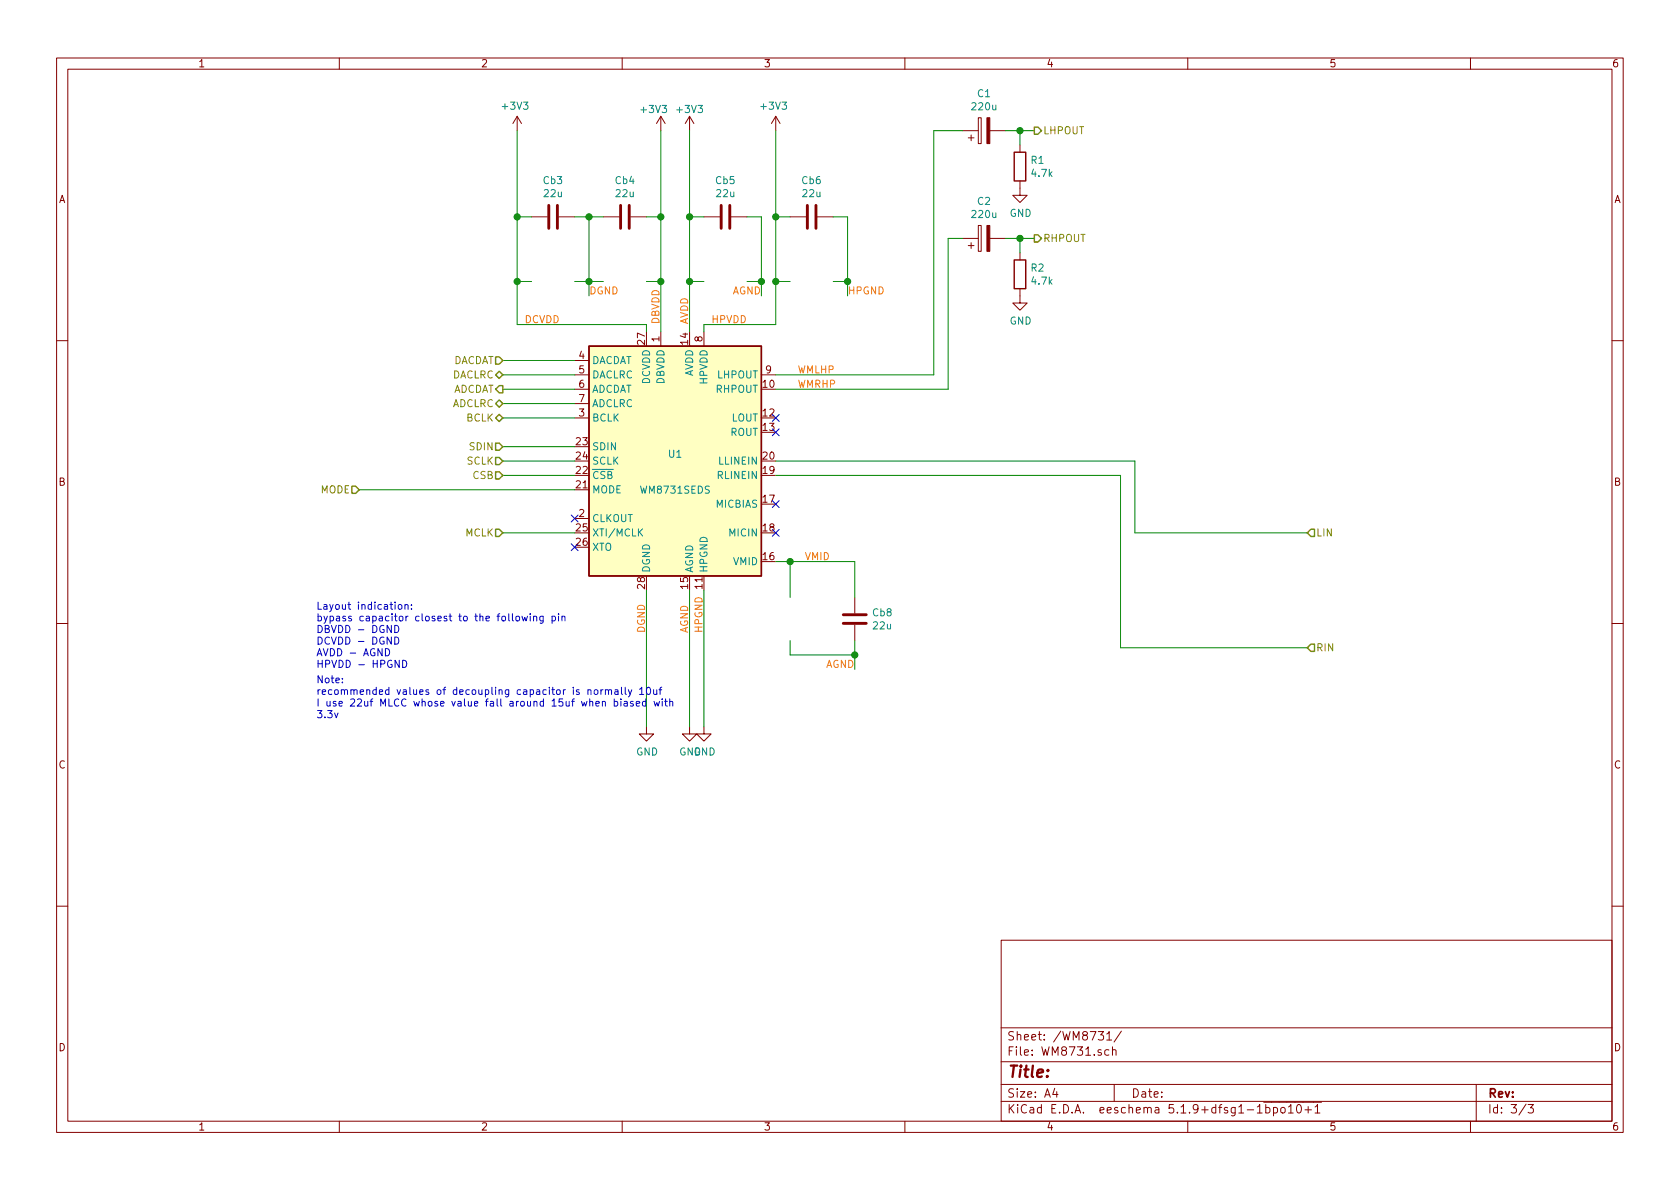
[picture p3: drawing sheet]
EESchema Schematic File Version 4
EELAYER 30 0
EELAYER END
$Descr A4 11693 8268
encoding utf-8
Sheet 3 3
Title ""
Date ""
Rev ""
Comp ""
Comment1 ""
Comment2 ""
Comment3 ""
Comment4 ""
$EndDescr
$Comp
L Audio:WM8731SEDS U?
U 1 1
P 4700 3200
AR Path="/607239F0" Ref="U?"  Part="1" 
AR Path="/60717BFB/607239F0" Ref="U1"  Part="1" 
AR Path="/60B6D712/607239F0" Ref="U1"  Part="1" 
F 0 "U1" H 4700 3250 50  0000 C CNN
F 1 "WM8731SEDS" H 4700 3000 50  0000 C CNN
F 2 "Package_SO:SSOP-28_5.3x10.2mm_P0.65mm" H 4700 1900 50  0001 C CNN
F 3 "https://statics.cirrus.com/pubs/proDatasheet/WM8731_v4.9.pdf" H 4700 3200 50  0001 C CNN
F 4 "C323837" H 4700 3200 50  0001 C CNN "LCSC Part"
	1    4700 3200
	1    0    0    -1  
$EndComp
Wire Wire Line
	4100 1950 4000 1950
Wire Wire Line
	4100 1500 4000 1500
Connection ~ 4100 1950
Wire Wire Line
	4100 1950 4100 1500
Wire Wire Line
	3600 1500 3700 1500
Wire Wire Line
	3600 1500 3600 1950
Wire Wire Line
	3700 1950 3600 1950
$Comp
L power:+3V3 #PWR0115
U 1 1
P 3600 900
F 0 "#PWR0115" H 3600 750 50  0001 C CNN
F 1 "+3V3" H 3615 1073 50  0000 C CNN
F 2 "" H 3600 900 50  0001 C CNN
F 3 "" H 3600 900 50  0001 C CNN
	1    3600 900 
	-1   0    0    -1  
$EndComp
Connection ~ 3600 1500
Wire Wire Line
	3600 1950 3600 2250
Wire Wire Line
	4500 2250 4500 2300
Connection ~ 3600 1950
Wire Wire Line
	4100 1950 4200 1950
Wire Wire Line
	4100 1500 4200 1500
Wire Wire Line
	4600 2300 4600 1950
Wire Wire Line
	4500 1500 4600 1500
Connection ~ 4600 1500
Wire Wire Line
	4500 1950 4600 1950
Connection ~ 4600 1950
Wire Wire Line
	4600 1950 4600 1500
$Comp
L power:+3V3 #PWR0117
U 1 1
P 4600 900
F 0 "#PWR0117" H 4600 750 50  0001 C CNN
F 1 "+3V3" H 4550 1050 50  0000 C CNN
F 2 "" H 4600 900 50  0001 C CNN
F 3 "" H 4600 900 50  0001 C CNN
	1    4600 900 
	1    0    0    -1  
$EndComp
Wire Wire Line
	5500 4550 5500 4450
Wire Wire Line
	5950 4550 5950 4450
Wire Wire Line
	5500 4550 5950 4550
Wire Wire Line
	5400 1500 5500 1500
Wire Wire Line
	5400 1500 5400 1950
Wire Wire Line
	5500 1950 5400 1950
$Comp
L power:+3V3 #PWR0119
U 1 1
P 5400 900
F 0 "#PWR0119" H 5400 750 50  0001 C CNN
F 1 "+3V3" H 5415 1073 50  0000 C CNN
F 2 "" H 5400 900 50  0001 C CNN
F 3 "" H 5400 900 50  0001 C CNN
	1    5400 900 
	-1   0    0    -1  
$EndComp
Connection ~ 5400 1500
Wire Wire Line
	5400 1950 5400 2250
Connection ~ 5400 1950
Wire Wire Line
	5300 1950 5200 1950
Wire Wire Line
	5300 1500 5200 1500
Connection ~ 5300 1950
Wire Wire Line
	5300 1950 5300 1500
Wire Wire Line
	4800 2300 4800 1950
Wire Wire Line
	4900 1500 4800 1500
Connection ~ 4800 1500
Wire Wire Line
	4900 1950 4800 1950
Connection ~ 4800 1950
Wire Wire Line
	4800 1950 4800 1500
$Comp
L power:+3V3 #PWR0121
U 1 1
P 4800 900
F 0 "#PWR0121" H 4800 750 50  0001 C CNN
F 1 "+3V3" H 4800 1050 50  0000 C CNN
F 2 "" H 4800 900 50  0001 C CNN
F 3 "" H 4800 900 50  0001 C CNN
	1    4800 900 
	-1   0    0    -1  
$EndComp
Wire Wire Line
	5400 2250 4900 2250
Wire Wire Line
	4900 2250 4900 2300
Connection ~ 4100 1500
Wire Wire Line
	3600 2250 4500 2250
$Comp
L power:GND #PWR0122
U 1 1
P 4500 5050
F 0 "#PWR0122" H 4500 4800 50  0001 C CNN
F 1 "GND" H 4505 4877 50  0000 C CNN
F 2 "" H 4500 5050 50  0001 C CNN
F 3 "" H 4500 5050 50  0001 C CNN
	1    4500 5050
	1    0    0    -1  
$EndComp
$Comp
L power:GND #PWR0123
U 1 1
P 4800 5050
F 0 "#PWR0123" H 4800 4800 50  0001 C CNN
F 1 "GND" H 4805 4877 50  0000 C CNN
F 2 "" H 4800 5050 50  0001 C CNN
F 3 "" H 4800 5050 50  0001 C CNN
	1    4800 5050
	1    0    0    -1  
$EndComp
$Comp
L power:GND #PWR0124
U 1 1
P 4900 5050
F 0 "#PWR0124" H 4900 4800 50  0001 C CNN
F 1 "GND" H 4905 4877 50  0000 C CNN
F 2 "" H 4900 5050 50  0001 C CNN
F 3 "" H 4900 5050 50  0001 C CNN
	1    4900 5050
	1    0    0    -1  
$EndComp
Text HLabel 9100 3700 2    50   Input ~ 0
LIN
Text HLabel 9100 4500 2    50   Input ~ 0
RIN
Wire Wire Line
	7900 3700 7900 3200
Wire Wire Line
	7900 3200 5400 3200
Wire Wire Line
	7800 4500 7800 3300
Wire Wire Line
	7800 3300 5400 3300
$Comp
L Device:CP C1
U 1 1
P 6850 900
F 0 "C1" V 7105 900 50  0000 C CNN
F 1 "220u" V 7014 900 50  0000 C CNN
F 2 "Capacitor_SMD:CP_Elec_6.3x7.7" H 6888 750 50  0001 C CNN
F 3 "~" H 6850 900 50  0001 C CNN
F 4 "C127968" H 6850 900 50  0001 C CNN "LCSC Part"
	1    6850 900 
	0    -1   -1   0   
$EndComp
$Comp
L Device:R R1
U 1 1
P 7100 1150
F 0 "R1" H 7170 1196 50  0000 L CNN
F 1 "4.7k" H 7170 1105 50  0000 L CNN
F 2 "Resistor_SMD:R_0603_1608Metric_Pad0.98x0.95mm_HandSolder" V 7030 1150 50  0001 C CNN
F 3 "~" H 7100 1150 50  0001 C CNN
F 4 "C23162" H 7100 1150 50  0001 C CNN "LCSC Part"
	1    7100 1150
	1    0    0    -1  
$EndComp
$Comp
L power:GND #PWR0125
U 1 1
P 7100 1300
F 0 "#PWR0125" H 7100 1050 50  0001 C CNN
F 1 "GND" H 7105 1127 50  0000 C CNN
F 2 "" H 7100 1300 50  0001 C CNN
F 3 "" H 7100 1300 50  0001 C CNN
	1    7100 1300
	1    0    0    -1  
$EndComp
Wire Wire Line
	7000 900  7100 900 
Wire Wire Line
	7100 1000 7100 900 
Connection ~ 7100 900 
Wire Wire Line
	7100 900  7200 900 
$Comp
L Device:CP C2
U 1 1
P 6850 1650
F 0 "C2" V 7105 1650 50  0000 C CNN
F 1 "220u" V 7014 1650 50  0000 C CNN
F 2 "Capacitor_SMD:CP_Elec_6.3x7.7" H 6888 1500 50  0001 C CNN
F 3 "~" H 6850 1650 50  0001 C CNN
F 4 "C127968" H 6850 1650 50  0001 C CNN "LCSC Part"
	1    6850 1650
	0    -1   -1   0   
$EndComp
$Comp
L Device:R R2
U 1 1
P 7100 1900
F 0 "R2" H 7170 1946 50  0000 L CNN
F 1 "4.7k" H 7170 1855 50  0000 L CNN
F 2 "Resistor_SMD:R_0603_1608Metric_Pad0.98x0.95mm_HandSolder" V 7030 1900 50  0001 C CNN
F 3 "~" H 7100 1900 50  0001 C CNN
F 4 "C23162" H 7100 1900 50  0001 C CNN "LCSC Part"
	1    7100 1900
	1    0    0    -1  
$EndComp
$Comp
L power:GND #PWR0126
U 1 1
P 7100 2050
F 0 "#PWR0126" H 7100 1800 50  0001 C CNN
F 1 "GND" H 7105 1877 50  0000 C CNN
F 2 "" H 7100 2050 50  0001 C CNN
F 3 "" H 7100 2050 50  0001 C CNN
	1    7100 2050
	1    0    0    -1  
$EndComp
Text HLabel 7200 1650 2    50   Output ~ 0
RHPOUT
Wire Wire Line
	7000 1650 7100 1650
Wire Wire Line
	7100 1750 7100 1650
Connection ~ 7100 1650
Wire Wire Line
	7100 1650 7200 1650
Wire Wire Line
	6700 900  6500 900 
Wire Wire Line
	6500 900  6500 2600
Wire Wire Line
	6500 2600 5400 2600
Wire Wire Line
	6700 1650 6600 1650
Wire Wire Line
	6600 1650 6600 2700
Wire Wire Line
	6600 2700 5400 2700
Wire Wire Line
	5400 3900 5500 3900
Wire Wire Line
	5950 3900 5950 4150
Wire Wire Line
	5500 3900 5500 4150
Connection ~ 5500 3900
Wire Wire Line
	5500 3900 5950 3900
Connection ~ 5950 4550
Text HLabel 3500 2500 0    50   Input ~ 0
DACDAT
Text HLabel 3500 2600 0    50   BiDi ~ 0
DACLRC
Text HLabel 3500 2700 0    50   Output ~ 0
ADCDAT
Text HLabel 3500 2800 0    50   BiDi ~ 0
ADCLRC
Text HLabel 3500 2900 0    50   BiDi ~ 0
BCLK
Wire Wire Line
	3500 2500 4000 2500
Wire Wire Line
	4000 2600 3500 2600
Wire Wire Line
	3500 2700 4000 2700
Wire Wire Line
	4000 2800 3500 2800
Wire Wire Line
	3500 2900 4000 2900
Text HLabel 3500 3100 0    50   Input ~ 0
SDIN
Text HLabel 3500 3200 0    50   Input ~ 0
SCLK
Text HLabel 3500 3300 0    50   Input ~ 0
CSB
Wire Wire Line
	3500 3100 4000 3100
Wire Wire Line
	4000 3200 3500 3200
Wire Wire Line
	4000 3300 3500 3300
Text HLabel 2500 3400 0    50   Input ~ 0
MODE
NoConn ~ 5400 3500
NoConn ~ 5400 3700
Text Notes 2200 4650 0    50   ~ 0
Layout indication:\nbypass capacitor closest to the following pin\nDBVDD - DGND\nDCVDD - DGND\nAVDD - AGND\nHPVDD - HPGND
$Comp
L Device:C Cb3
U 1 1
P 3850 1500
F 0 "Cb3" V 3595 1500 50  0000 C CNN
F 1 "22u" V 3686 1500 50  0000 C CNN
F 2 "Capacitor_SMD:C_0805_2012Metric_Pad1.18x1.45mm_HandSolder" H 3888 1350 50  0001 C CNN
F 3 "~" H 3850 1500 50  0001 C CNN
F 4 "C45783" H 3850 1500 50  0001 C CNN "LCSC Part"
	1    3850 1500
	0    -1   1    0   
$EndComp
$Comp
L Device:C Cb4
U 1 1
P 4350 1500
F 0 "Cb4" V 4095 1500 50  0000 C CNN
F 1 "22u" V 4186 1500 50  0000 C CNN
F 2 "Capacitor_SMD:C_0805_2012Metric_Pad1.18x1.45mm_HandSolder" H 4388 1350 50  0001 C CNN
F 3 "~" H 4350 1500 50  0001 C CNN
F 4 "C45783" H 4350 1500 50  0001 C CNN "LCSC Part"
	1    4350 1500
	0    1    1    0   
$EndComp
$Comp
L Device:C Cb5
U 1 1
P 5050 1500
F 0 "Cb5" V 4795 1500 50  0000 C CNN
F 1 "22u" V 4886 1500 50  0000 C CNN
F 2 "Capacitor_SMD:C_0805_2012Metric_Pad1.18x1.45mm_HandSolder" H 5088 1350 50  0001 C CNN
F 3 "~" H 5050 1500 50  0001 C CNN
F 4 "C45783" H 5050 1500 50  0001 C CNN "LCSC Part"
	1    5050 1500
	0    -1   1    0   
$EndComp
Wire Wire Line
	5900 1950 5800 1950
Wire Wire Line
	5900 1500 5800 1500
Connection ~ 5900 1950
Wire Wire Line
	5900 1950 5900 1500
$Comp
L Device:C Cb6
U 1 1
P 5650 1500
F 0 "Cb6" V 5395 1500 50  0000 C CNN
F 1 "22u" V 5486 1500 50  0000 C CNN
F 2 "Capacitor_SMD:C_0805_2012Metric_Pad1.18x1.45mm_HandSolder" H 5688 1350 50  0001 C CNN
F 3 "~" H 5650 1500 50  0001 C CNN
F 4 "C45783" H 5650 1500 50  0001 C CNN "LCSC Part"
	1    5650 1500
	0    -1   1    0   
$EndComp
NoConn ~ 4000 3600
NoConn ~ 4000 3800
Wire Wire Line
	4000 3700 3500 3700
Text HLabel 3500 3700 0    50   Input ~ 0
MCLK
Wire Wire Line
	2500 3400 4000 3400
Text Label 3650 2250 0    50   ~ 0
DCVDD
Text Label 4600 2250 1    50   ~ 0
DBVDD
Text Label 4800 2250 1    50   ~ 0
AVDD
Text Label 4950 2250 0    50   ~ 0
HPVDD
$Comp
L Device:C Cb8
U 1 1
P 5950 4300
F 0 "Cb8" H 5832 4346 50  0000 R CNN
F 1 "22u" H 5832 4255 50  0000 R CNN
F 2 "Capacitor_SMD:C_0805_2012Metric_Pad1.18x1.45mm_HandSolder" H 5988 4150 50  0001 C CNN
F 3 "~" H 5950 4300 50  0001 C CNN
F 4 "C45783" H 5950 4300 50  0001 C CNN "LCSC Part"
	1    5950 4300
	-1   0    0    -1  
$EndComp
Wire Wire Line
	7800 4500 9100 4500
Wire Wire Line
	7900 3700 9100 3700
NoConn ~ 5400 2900
NoConn ~ 5400 3000
Text Notes 2200 5000 0    50   ~ 0
Note: \nrecommended values of decoupling capacitor is normally 10uf\nI use 22uf MLCC whose value fall around 15uf when biased with\n3.3v
Text Label 5600 3900 0    50   ~ 0
VMID
Text Label 5550 2600 0    50   ~ 0
WMLHP
Text Label 5550 2700 0    50   ~ 0
WMRHP
Text HLabel 7200 900  2    50   Output ~ 0
LHPOUT
Text Label 4500 4400 1    50   ~ 0
DGND
Text Label 4800 4400 1    50   ~ 0
AGND
Text Label 4900 4400 1    50   ~ 0
HPGND
Text Label 4100 2050 0    50   ~ 0
DGND
Wire Wire Line
	4100 2050 4100 1950
Text Label 5300 2050 2    50   ~ 0
AGND
Wire Wire Line
	5300 1950 5300 2050
Text Label 5900 2050 0    50   ~ 0
HPGND
Wire Wire Line
	5900 1950 5900 2050
Wire Wire Line
	5950 4650 5950 4550
Text Label 5950 4650 2    50   ~ 0
AGND
Wire Wire Line
	3600 900  3600 1500
Wire Wire Line
	4900 4100 4900 5050
Wire Wire Line
	4800 4100 4800 5050
Wire Wire Line
	4500 4100 4500 5050
Wire Wire Line
	5400 900  5400 1500
Wire Wire Line
	4800 900  4800 1500
Wire Wire Line
	4600 900  4600 1500
$EndSCHEMATC
